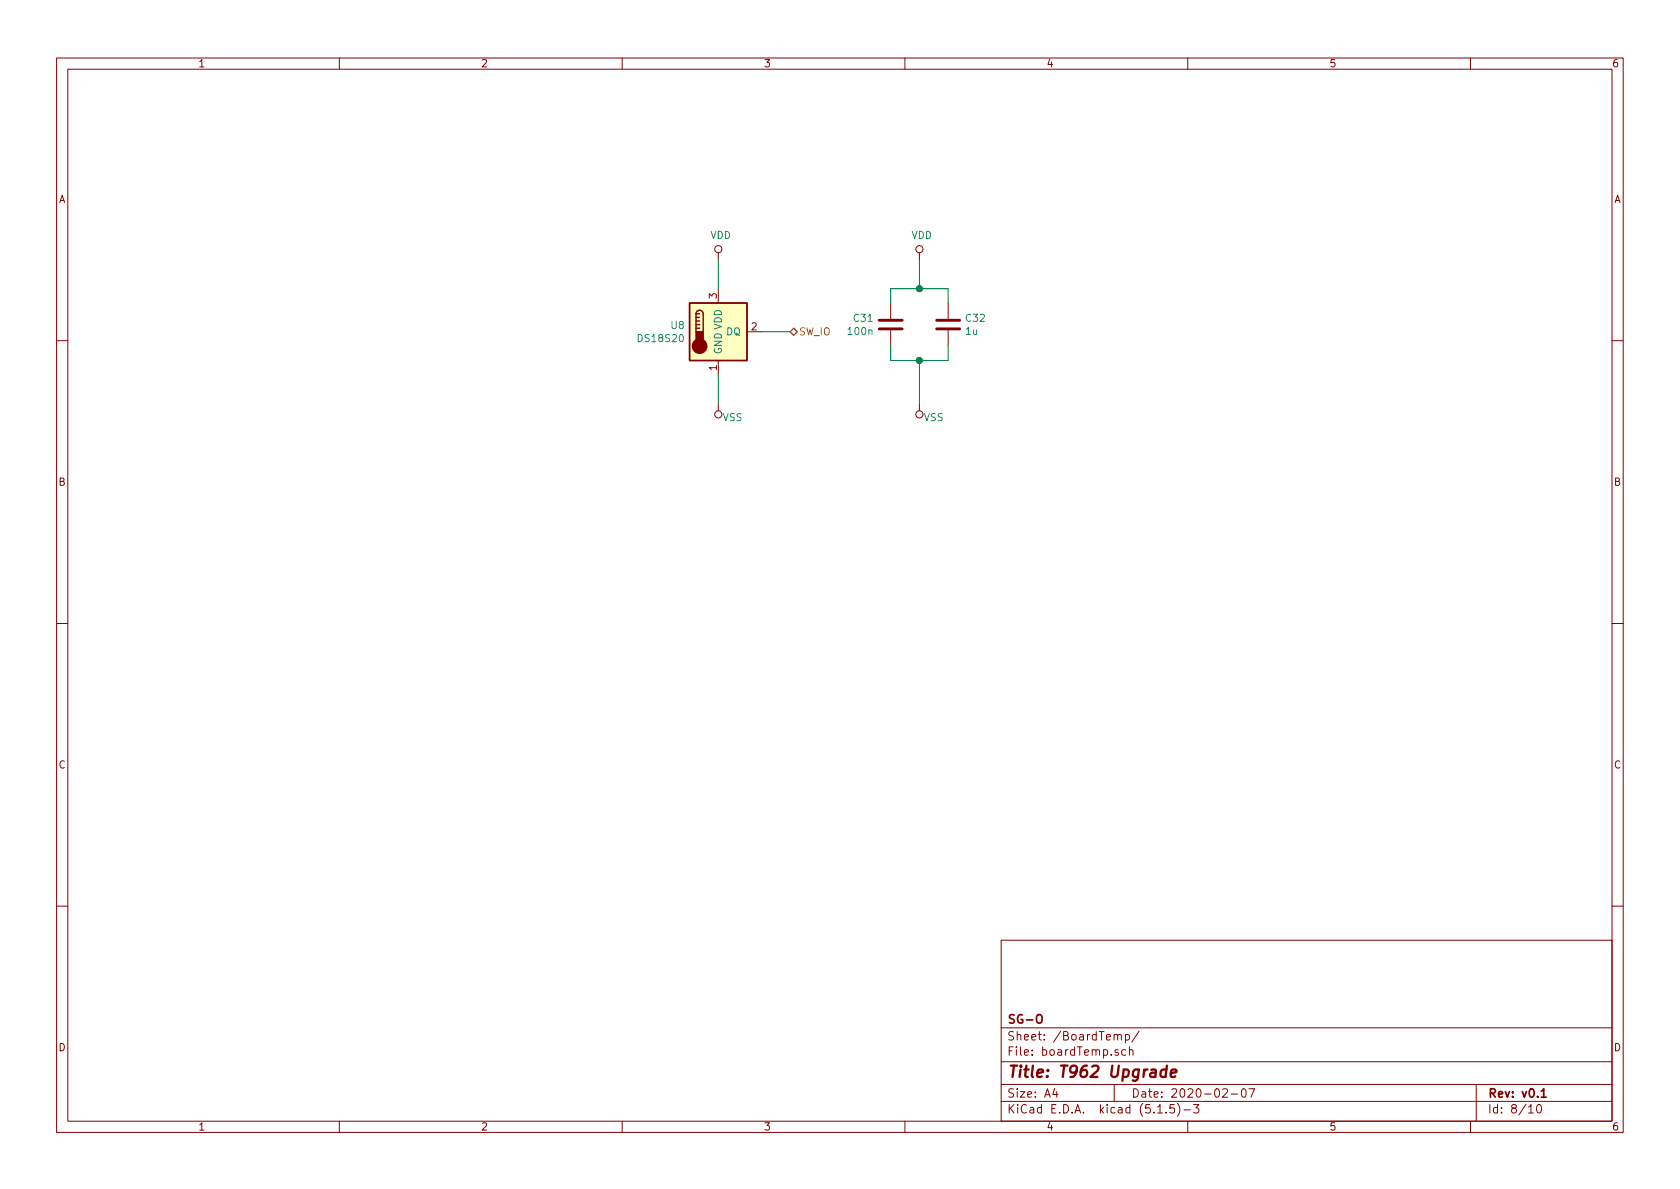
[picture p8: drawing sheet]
EESchema Schematic File Version 4
EELAYER 30 0
EELAYER END
$Descr A4 11693 8268
encoding utf-8
Sheet 8 10
Title "T962 Upgrade"
Date "2020-02-07"
Rev "v0.1"
Comp "SG-O"
Comment1 ""
Comment2 ""
Comment3 ""
Comment4 ""
$EndDescr
$Comp
L Sensor_Temperature:DS18S20 U8
U 1 1
P 5000 2300
F 0 "U8" H 4770 2346 50  0000 R CNN
F 1 "DS18S20" H 4770 2255 50  0000 R CNN
F 2 "Package_TO_SOT_THT:TO-92_Inline" H 4000 2050 50  0001 C CNN
F 3 "http://datasheets.maximintegrated.com/en/ds/DS18S20.pdf" H 4850 2550 50  0001 C CNN
F 4 "C52574" H 5000 2300 50  0001 C CNN "lcsc#"
F 5 "DS18S20" H 5000 2300 50  0001 C CNN "manf#"
	1    5000 2300
	1    0    0    -1  
$EndComp
Text HLabel 5500 2300 2    50   BiDi ~ 0
SW_IO
Wire Wire Line
	5300 2300 5500 2300
Wire Wire Line
	5000 2000 5000 1800
Wire Wire Line
	5000 2600 5000 2800
$Comp
L power:VSS #PWR?
U 1 1
P 5000 2800
AR Path="/5DD6D4DA/5DEBB035/5E4206B7" Ref="#PWR?"  Part="1" 
AR Path="/5E34CFA0/5E4206B7" Ref="#PWR?"  Part="1" 
AR Path="/5E3D0FD8/5E4206B7" Ref="#PWR?"  Part="1" 
AR Path="/5E41B6C5/5E4206B7" Ref="#PWR041"  Part="1" 
F 0 "#PWR041" H 5000 2650 50  0001 C CNN
F 1 "VSS" H 4900 2900 50  0000 C CNN
F 2 "" H 5000 2800 50  0001 C CNN
F 3 "" H 5000 2800 50  0001 C CNN
	1    5000 2800
	-1   0    0    1   
$EndComp
$Comp
L power:VDD #PWR?
U 1 1
P 5000 1800
AR Path="/5E3D0FD8/5E4206BD" Ref="#PWR?"  Part="1" 
AR Path="/5E41B6C5/5E4206BD" Ref="#PWR040"  Part="1" 
F 0 "#PWR040" H 5000 1650 50  0001 C CNN
F 1 "VDD" H 5017 1973 50  0000 C CNN
F 2 "" H 5000 1800 50  0001 C CNN
F 3 "" H 5000 1800 50  0001 C CNN
	1    5000 1800
	1    0    0    -1  
$EndComp
$Comp
L Device:C C?
U 1 1
P 6200 2250
AR Path="/5DD6D4DA/5DD6D50E/5E4243E1" Ref="C?"  Part="1" 
AR Path="/5DD6D4DA/5DDED058/5E4243E1" Ref="C?"  Part="1" 
AR Path="/5DD6D4DA/5DDED066/5E4243E1" Ref="C?"  Part="1" 
AR Path="/5DD6D4DA/5DDED074/5E4243E1" Ref="C?"  Part="1" 
AR Path="/5E3D28F8/5E4243E1" Ref="C?"  Part="1" 
AR Path="/5E4243E1" Ref="C?"  Part="1" 
AR Path="/5E41B6C5/5E4243E1" Ref="C31"  Part="1" 
F 0 "C31" H 6315 2296 50  0000 L CNN
F 1 "100n" H 6315 2205 50  0000 L CNN
F 2 "Capacitor_SMD:C_0603_1608Metric" H 6238 2100 50  0001 C CNN
F 3 "~" H 6200 2250 50  0001 C CNN
F 4 "CC0603KRX7R9BB104" H 6200 2250 50  0001 C CNN "manf#"
F 5 "C14663" H 6200 2250 50  0001 C CNN "lcsc#"
	1    6200 2250
	-1   0    0    -1  
$EndComp
$Comp
L Device:C C?
U 1 1
P 6600 2250
AR Path="/5DD6D4DA/5DD6D50E/5E4243E9" Ref="C?"  Part="1" 
AR Path="/5DD6D4DA/5DDED058/5E4243E9" Ref="C?"  Part="1" 
AR Path="/5DD6D4DA/5DDED066/5E4243E9" Ref="C?"  Part="1" 
AR Path="/5DD6D4DA/5DDED074/5E4243E9" Ref="C?"  Part="1" 
AR Path="/5E3D28F8/5E4243E9" Ref="C?"  Part="1" 
AR Path="/5E4243E9" Ref="C?"  Part="1" 
AR Path="/5E41B6C5/5E4243E9" Ref="C32"  Part="1" 
F 0 "C32" H 6715 2296 50  0000 L CNN
F 1 "1u" H 6715 2205 50  0000 L CNN
F 2 "Capacitor_SMD:C_0805_2012Metric" H 6638 2100 50  0001 C CNN
F 3 "~" H 6600 2250 50  0001 C CNN
F 4 "CL21B105KBFNNNE" H 6600 2250 50  0001 C CNN "manf#"
F 5 "C28323" H 6600 2250 50  0001 C CNN "lcsc#"
	1    6600 2250
	1    0    0    -1  
$EndComp
Wire Wire Line
	6200 2100 6200 2000
Wire Wire Line
	6200 2000 6400 2000
Wire Wire Line
	6600 2000 6600 2100
Wire Wire Line
	6200 2400 6200 2500
Wire Wire Line
	6200 2500 6400 2500
Wire Wire Line
	6600 2500 6600 2400
Wire Wire Line
	6400 2500 6400 2800
Connection ~ 6400 2500
Wire Wire Line
	6400 2500 6600 2500
Wire Wire Line
	6400 2000 6400 1800
Connection ~ 6400 2000
Wire Wire Line
	6400 2000 6600 2000
$Comp
L power:VDD #PWR?
U 1 1
P 6400 1800
AR Path="/5E3D0FD8/5E425183" Ref="#PWR?"  Part="1" 
AR Path="/5E41B6C5/5E425183" Ref="#PWR042"  Part="1" 
F 0 "#PWR042" H 6400 1650 50  0001 C CNN
F 1 "VDD" H 6417 1973 50  0000 C CNN
F 2 "" H 6400 1800 50  0001 C CNN
F 3 "" H 6400 1800 50  0001 C CNN
	1    6400 1800
	1    0    0    -1  
$EndComp
$Comp
L power:VSS #PWR?
U 1 1
P 6400 2800
AR Path="/5DD6D4DA/5DEBB035/5E425DAA" Ref="#PWR?"  Part="1" 
AR Path="/5E34CFA0/5E425DAA" Ref="#PWR?"  Part="1" 
AR Path="/5E3D0FD8/5E425DAA" Ref="#PWR?"  Part="1" 
AR Path="/5E41B6C5/5E425DAA" Ref="#PWR043"  Part="1" 
F 0 "#PWR043" H 6400 2650 50  0001 C CNN
F 1 "VSS" H 6300 2900 50  0000 C CNN
F 2 "" H 6400 2800 50  0001 C CNN
F 3 "" H 6400 2800 50  0001 C CNN
	1    6400 2800
	-1   0    0    1   
$EndComp
$EndSCHEMATC
